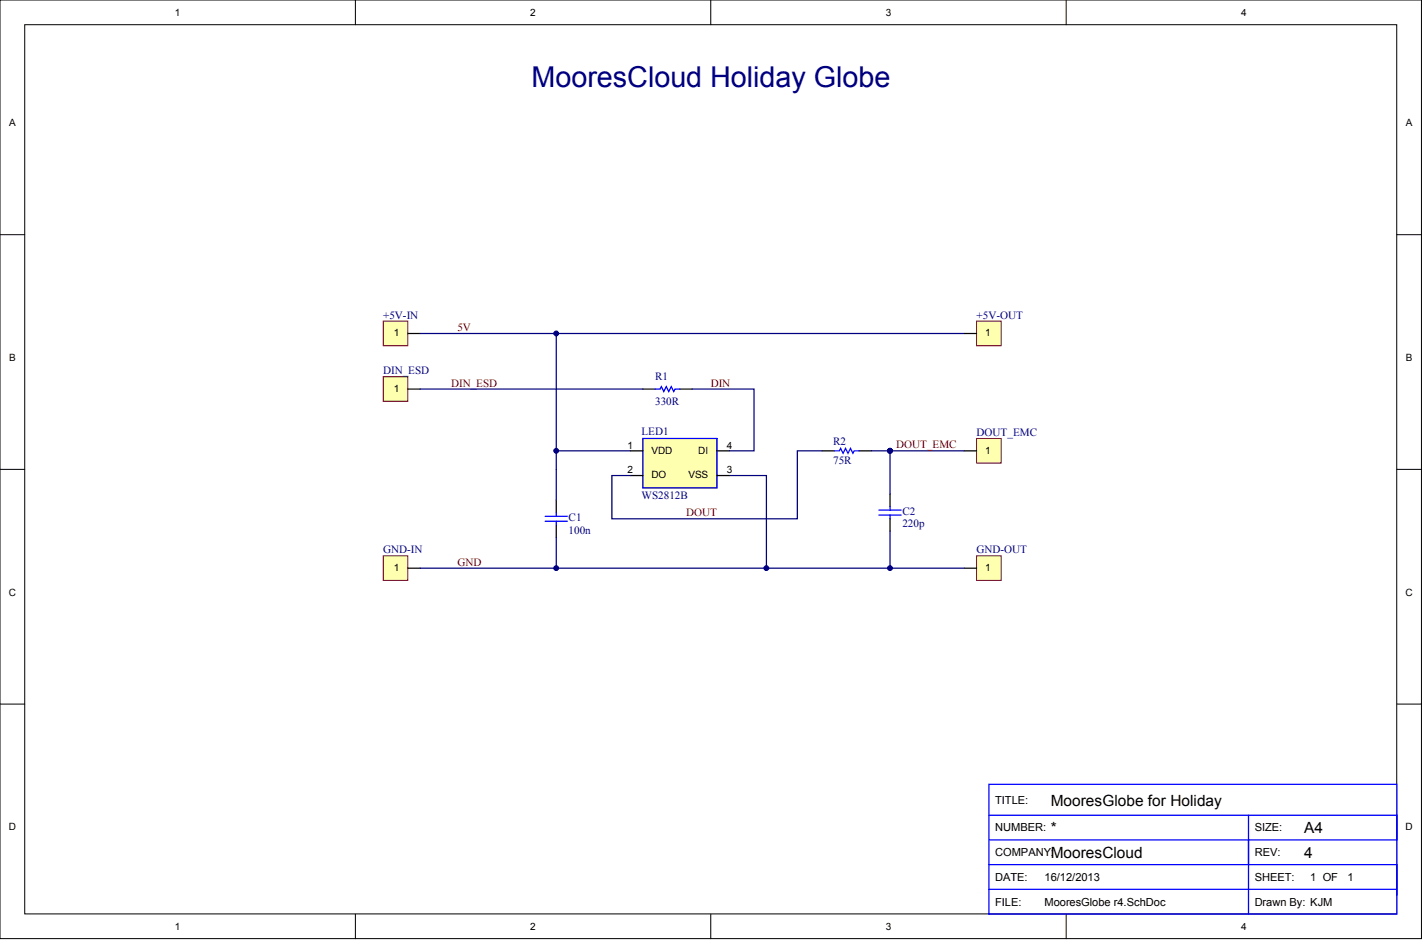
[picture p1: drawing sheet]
<svg xmlns="http://www.w3.org/2000/svg" width="244mm" height="161mm" viewBox="0 0 244 161" stroke-linecap="round" stroke-linejoin="round" font-family="sans-serif">
<g fill="#fff" stroke="#000" stroke-width=".17">
<path d="M0 0h243.5v160.8h-243.5z"/>
<path d="M4.2 4.2h235.1v152.4h-235.1z"/>
</g>
<path d="M60.9 0v4.2M121.8 0v4.2M182.6 0v4.2M0 40.2h4.2M239.3 40.2h4.2M0 80.4h4.2M239.3 80.4h4.2M0 120.6h4.2M239.3 120.6h4.2M60.9 156.6v4.2M121.8 156.6v4.2M182.6 156.6v4.2" fill="none" stroke="#000" stroke-width=".17"/>
<path d="M93.4 89.3h3.8M93.4 88.5h3.8M95.3 87.8v.7M95.3 89.3v.6M169.4 134.4h69.9v22.2h-69.9zM169.4 139.7h44.5M169.4 152.4h69.9M169.4 148.1h44.5M169.4 143.9h44.5M239.3 153.4v-5.3h-25.4v-4.2h25.4v-4.2h-25.4v16.9" fill="none" stroke="#00f" stroke-width=".21"/>
<path d="M95.3 85.7v2.1M95.3 89.9v2.2" fill="none" stroke="#000" stroke-width=".21"/>
<path d="M65.6 64.5h4.3v4.3h-4.3z" fill="#ffffb0" stroke="#800000" stroke-width=".17"/>
<path d="M69.9 66.7h2.1" fill="none" stroke="#000" stroke-width=".21"/>
<path d="M65.6 55h4.3v4.2h-4.3z" fill="#ffffb0" stroke="#800000" stroke-width=".17"/>
<path d="M69.9 57.1h2.1" fill="none" stroke="#000" stroke-width=".21"/>
<path d="M167.3 95.2h4.2v4.2h-4.2z" fill="#ffffb0" stroke="#800000" stroke-width=".17"/>
<path d="M165.2 97.3h2.1" fill="none" stroke="#000" stroke-width=".21"/>
<path d="M167.3 75.1h4.2v4.2h-4.2z" fill="#ffffb0" stroke="#800000" stroke-width=".17"/>
<path d="M140.8 77.2h2.1M147.2 77.2h2.1M165.2 77.2h2.1" fill="none" stroke="#000" stroke-width=".21"/>
<path d="M131.3 57.1h33.9M152.5 77.2h12.7M95.3 80.4v5.3" fill="none" stroke="#000080" stroke-width=".21"/>
<circle cx="152.5" cy="77.2" r=".41" fill="#000080" stroke="#000080" stroke-width=".17"/>
<path d="M142.9 77.2h.9l.2-.4 .4 .9 .4-.9 .5 .9 .4-.9 .4 .9 .2-.5h.9" fill="none" stroke="#00f" stroke-width=".21"/>
<path d="M65.6 95.2h4.3v4.2h-4.3z" fill="#ffffb0" stroke="#800000" stroke-width=".17"/>
<path d="M69.9 97.3h2.1" fill="none" stroke="#000" stroke-width=".21"/>
<path d="M167.3 55h4.2v4.2h-4.2z" fill="#ffffb0" stroke="#800000" stroke-width=".17"/>
<path d="M165.2 57.1h2.1M110.1 66.7h2.1M116.5 66.7h2.1M152.5 84.6v2.2M152.5 88.9v2.1" fill="none" stroke="#000" stroke-width=".21"/>
<path d="M72 57.1h59.3M95.3 57.1v23.3M95.3 77.2h12.7M152.5 77.2v7.4M72 97.3h93.2M95.3 92.1v5.2M124.9 81.5h6.4v15.8M152.5 91v6.3" fill="none" stroke="#000080" stroke-width=".21"/>
<path d="M112.2 66.7h.9l.2-.5 .4 .9 .4-.9 .5 .9 .4-.9 .4 .9 .2-.4h.9M150.6 88.2h3.8M150.6 87.4h3.8M152.5 86.8v.6M152.5 88.2v.7" fill="none" stroke="#00f" stroke-width=".21"/>
<g fill="#000080" stroke="#000080" stroke-width=".17">
<circle cx="95.3" cy="97.3" r=".41"/>
<circle cx="131.3" cy="97.3" r=".41"/>
<circle cx="152.5" cy="77.2" r=".41"/>
<circle cx="95.3" cy="57.1" r=".41"/>
<circle cx="95.3" cy="77.2" r=".41"/>
<circle cx="152.5" cy="97.3" r=".41"/>
</g>
<path d="M110.1 75.1h12.7v8.5h-12.7z" fill="#ffffb0" stroke="#800000" stroke-width=".17"/>
<path d="M110.1 75.1h12.7v8.5h-12.7z" fill="none" stroke="#00f" stroke-width=".21"/>
<path d="M108 77.2h2.1M122.8 77.2h2.1M108 81.5h2.1M122.8 81.5h2.1" fill="none" stroke="#000" stroke-width=".21"/>
<path d="M72 66.7h38.1M118.6 66.7h10.6v10.5h-4.3M140.8 77.2h-4.2v11.7h-31.8v-7.4h3.2M149.3 77.2h3.2" fill="none" stroke="#000080" stroke-width=".21"/>
<circle cx="152.5" cy="77.2" r=".41" fill="#000080" stroke="#000080" stroke-width=".17"/>
<text font-size="4.9" fill="#000080" x="91.1" y="14.8">MooresCloud Holiday Globe</text>
<g font-size="2.6">
<text x="180" y="138">MooresGlobe for Holiday</text>
<text x="180" y="142.7">*</text>
<text x="223.4" y="142.7">A4</text>
<text x="180" y="146.9">MooresCloud</text>
<text x="223.4" y="146.9">4</text>
</g>
<g font-size="1.9" fill="#000080">
<text x="65.6" y="54.6">+5V-IN</text>
<text x="167.3" y="54.6">+5V-OUT</text>
<text x="65.6" y="64.1">DIN_ESD</text>
<text x="112.2" y="65.2">R1</text>
<text x="112.2" y="69.4">330R</text>
<text x="109.9" y="74.5">LED1</text>
<text x="142.7" y="76.2">R2</text>
<text x="167.3" y="74.7">DOUT_EMC</text>
<text x="142.7" y="79.6">75R</text>
<text x="97.4" y="89.3">C1</text>
<text x="109.9" y="85.5">WS2812B</text>
<text x="154.6" y="88.2">C2</text>
<text x="65.6" y="94.8">GND-IN</text>
<text x="97.4" y="91.4">100n</text>
<text x="154.6" y="90.4">220p</text>
<text x="167.3" y="94.8">GND-OUT</text>
</g>
<g font-size="1.9" fill="#800000">
<text x="78.4" y="56.7">5V</text>
<text x="77.3" y="66.2">DIN_ESD</text>
<text x="121.8" y="66.2">DIN</text>
<text x="153.5" y="76.8">DOUT_EMC</text>
<text x="117.5" y="88.5">DOUT</text>
<text x="78.4" y="96.9">GND</text>
</g>
<g font-size="1.9">
<text x="170.5" y="137.8">TITLE:</text>
<text x="170.5" y="142.4">NUMBER:</text>
<text x="214.9" y="142.4">SIZE:</text>
<text x="170.5" y="146.7">COMPANY:</text>
<text x="214.9" y="146.7">REV:</text>
<text x="170.5" y="150.9">DATE:</text>
<text x="170.5" y="155.1">FILE:</text>
<text x="178.9" y="150.9">16/12/2013</text>
<text x="178.9" y="155.1">MooresGlobe r4.SchDoc</text>
<text x="214.9" y="150.9">SHEET:</text>
<text x="214.9" y="155.1">Drawn By: KJM</text>
<text x="224.5" y="150.9">1 OF</text>
<text x="230.8" y="150.9">1</text>
</g>
<g font-size="1.7">
<text x="30" y="2.7">1</text>
<text x="90.8" y="2.7">2</text>
<text x="151.7" y="2.7">3</text>
<text x="212.6" y="2.7">4</text>
<text x="1.5" y="21.6">A</text>
<text x="240.8" y="21.6">A</text>
<text x="67.4" y="57.6">1</text>
<text x="168.8" y="57.6">1</text>
<text x="1.5" y="61.9">B</text>
<text x="240.8" y="61.9">B</text>
<text x="67.4" y="67.1">1</text>
<text x="107.5" y="76.9">1</text>
<text x="111.6" y="77.7">VDD</text>
<text x="119.6" y="77.7">DI</text>
<text x="124.5" y="76.9">4</text>
<text x="168.8" y="77.7">1</text>
<text x="107.5" y="81.1">2</text>
<text x="111.6" y="82">DO</text>
<text x="117.9" y="82">VSS</text>
<text x="124.5" y="81.1">3</text>
<text x="67.4" y="97.8">1</text>
<text x="168.8" y="97.8">1</text>
<text x="1.5" y="102.1">C</text>
<text x="240.8" y="102.1">C</text>
<text x="1.5" y="142.3">D</text>
<text x="240.8" y="142.3">D</text>
<text x="30" y="159.3">1</text>
<text x="90.8" y="159.3">2</text>
<text x="151.7" y="159.3">3</text>
<text x="212.6" y="159.3">4</text>
</g>
</svg>
